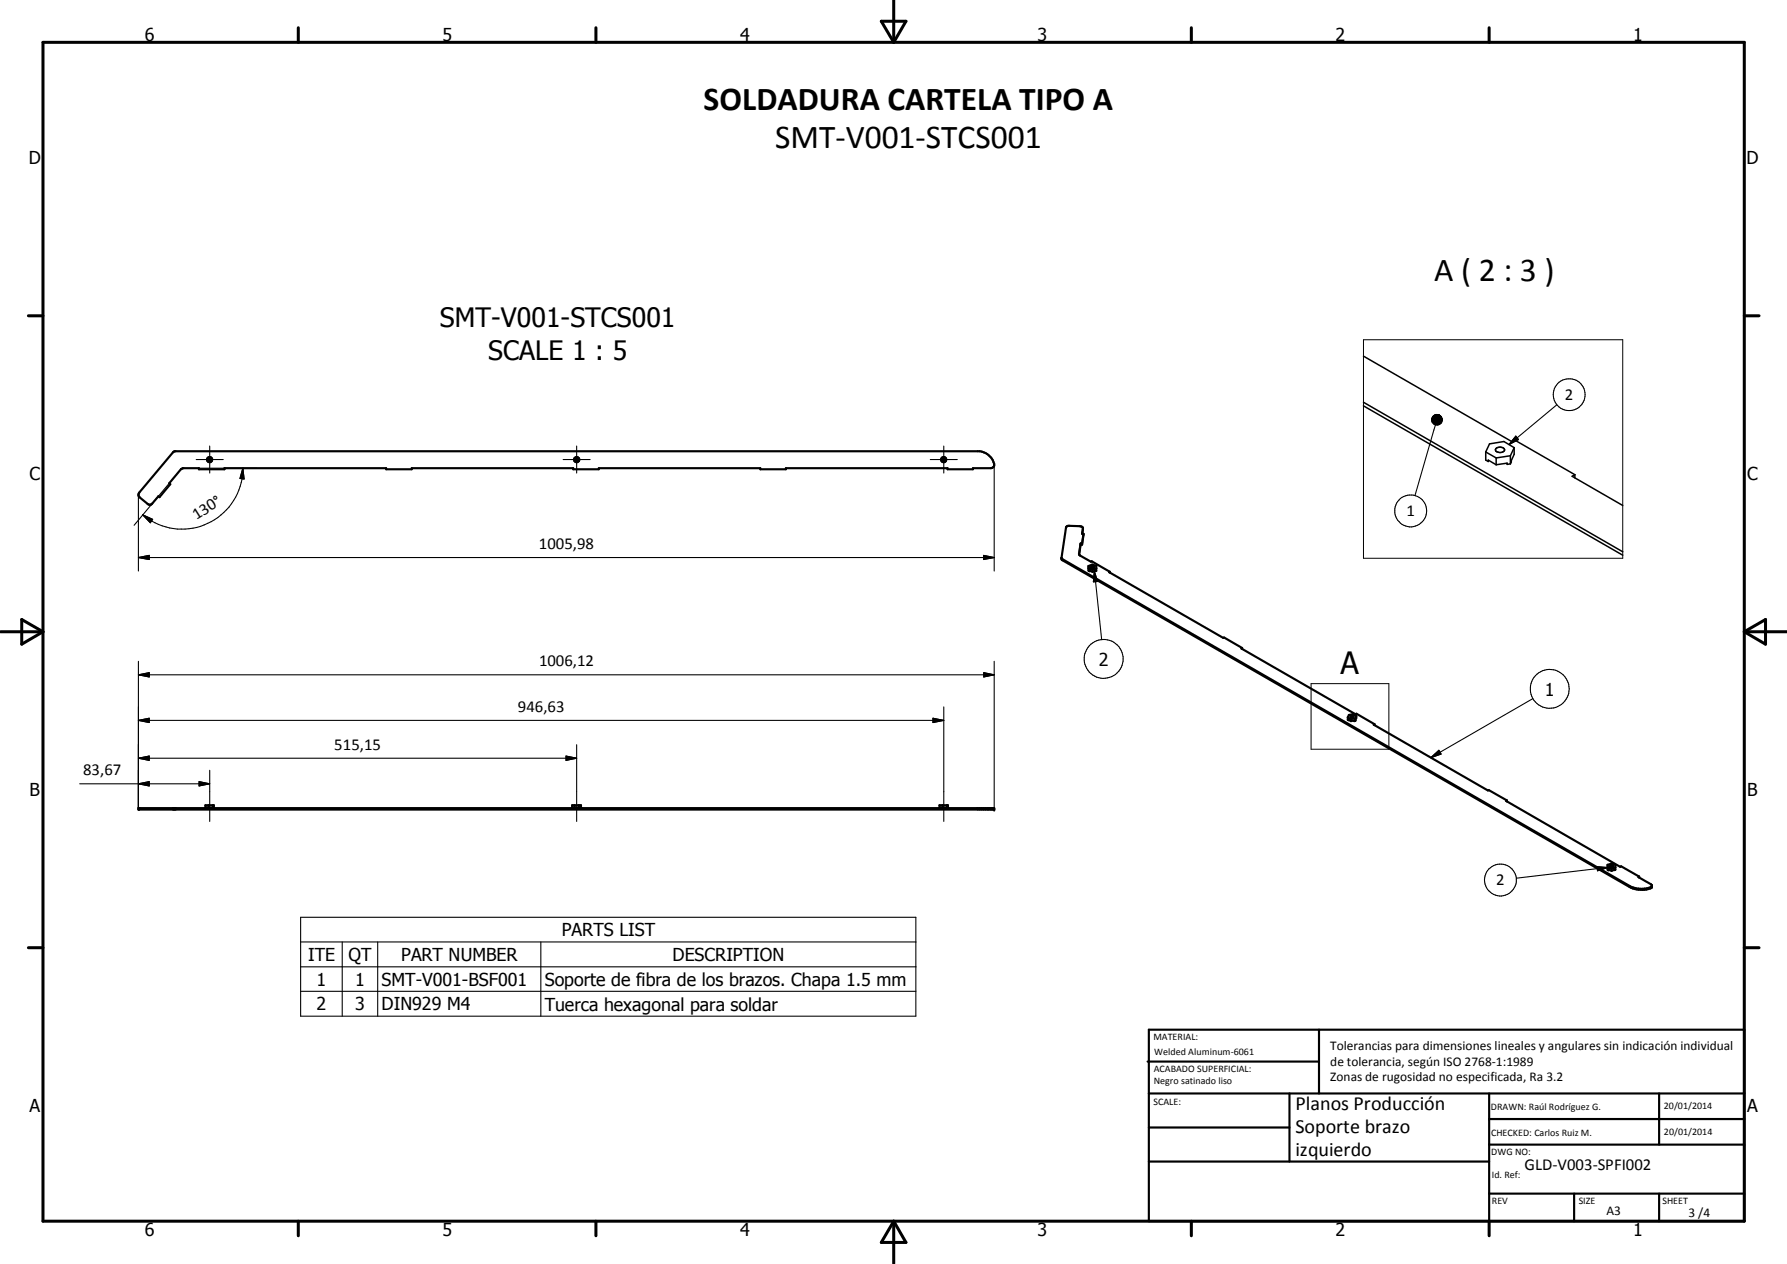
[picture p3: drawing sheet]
<svg xmlns="http://www.w3.org/2000/svg" width="420mm" height="297mm" viewBox="0 0 420 297" stroke-linecap="round" stroke-linejoin="round" font-family="sans-serif">
<g fill="none" stroke="#000" stroke-width=".51">
<path d="M40.7 106.3l.4-.3h189.3a3.9 3.9 0 0 1 3.4 3.4l-.3 .4-.5 .2h-4.2v.3h-6v-.3h-38v.3h-6v-.3h-38v.3h-6v-.3h-38v.3h-6v-.3h-38v.3h-6v-.3h-3.8l-.5 .3-2.7 3.3 .2 .2-2.5 3-.3-.2-1.6 1.9h-.7l-2.1-1.6a.77 .77 0 0 1 0-1.2zM49 107.9a.34 .34 0 0 1 .5-.2 .34 .34 0 0 1 0 .6 .34 .34 0 0 1-.5-.1zM221.6 107.9a.34 .34 0 0 1 .5-.2 .34 .34 0 0 1 0 .6 .34 .34 0 0 1-.5-.1zM249.6 131.1l133.5 77.1a6.1 6.1 0 0 0 5.2 .2l.1-.1M254.1 127.7l-.4 2.5 .1 .3 2.7 1.5 .2-.1 4.2 2.5M254.1 128l-.4 2.3M254.1 128h.3M254.1 127.7l.3 .1M254.1 127.7v.3M254.4 127.8v.2M254.5 125.4l.1-1.4-.3-.3-3.2-.1-.4 .2-1.1 7.3 .1 .5 133.4 76.8a6.1 6.1 0 0 0 5.3 .1v-.5l-.2-.2-3-1.7 .2-.1M254.6 124.2l-.2 1.2h.4"/>
<path d="M254.8 125.4l-.4 2.6M254.8 125.4l-.4 2.4M255.9 133l.9-.3 1 .3v1.2l-.9 .2M255.9 133l.1 .9M255.9 133l.1 .6M256 133.6v.6l.9 .2M256 133.6l.9 .3M256.6 133.2l.4-.1 .2 .2a.33 .33 0 0 1-.3 .2 .33 .33 0 0 1-.3-.3zM256.9 133.9v.5M257.8 133.6l-.9 .3M260.9 134.4l-.1 .1 26.8 15.4 .2-.1 4.2 2.5M260.9 134.4v.2"/>
<path d="M292 152.3l-.1 .1 26.8 15.5 .2-.2 4.3 2.5M292 152.3v.2M316.9 168.6v.6l.7 .3M316.9 168.6l.7 .4M317.6 168.3l.4-.1 .2 .2-.3 .2-.3-.1zM317.6 169v.5M318.6 168.8v.6M318.6 169.4l-1 .1M318.6 168.8l-1 .2M318.7 169.3l-.1 .1M318.9 168.3l-.2 .9M318.9 168.3l-.7-.5-1.1 .2-.2 .6"/>
<path d="M318.9 168.3l-.3 .5M323.2 170.2l-.2 .1 26.8 15.5 .2-.1 4.3 2.4M323.2 170.2v.2M32.5 189.9h201.3v.3h-201.3zM48.5 189.8v.1M48.7 189.8v.1M48.9 189.9v-.1h-.6v-.6h2v.7M49.1 189.2v.7M49.9 189.8v.1M50.1 189.2v.6M50.1 189.8v.1M50.2 189.8h-.9v.1"/>
<path d="M134.9 189.9v-.1h-.4v-.6h2.1v.7M135.1 189.2v.7M135.3 189.9v-.1h1.2v.1M136.1 189.2v.6M136.2 189.8v.1M221.1 189.8v.1M221.3 189.8v.1M221.4 189.9v-.1h-.5v-.6h2v.7M221.6 189.2v.7M221.9 189.9v-.1h.9v.1M222.5 189.8v.1M222.7 189.2v.6"/>
<path d="M222.7 189.8v.1M354.3 188.1l-.2 .1 26.8 15.5 .3-.1 4.2 2.4M354.3 188.1v.2M378 203.2l.9-.3 .9 .3v1.2l-.9 .2M378 203.2v1M378 203.2v.7M378 203.9v.6h.2v-.1l.7 .2M378 203.9l.9 .2M378.6 203.5l.4-.1 .3 .1-.4 .3zM378.9 204.1v.5M379.8 203.8l-.9 .3M385.4 206v.2"/>
<path d="M269.8 249.5h40.3M270.1 242h140v45h-140zM270.1 257h140M303.2 257v16M310.1 242v15M350.1 257v30M390.1 257v12M270.1 265h33.1M270.1 273h80M350.1 269h60M350.1 263h60M350.1 280.5h60"/>
<path d="M370.1 280.5v6.5M390.1 280.5v6.5"/>
<circle cx="49.3" cy="108" r=".6"/>
<circle cx="135.6" cy="108" r=".61"/>
<circle cx="135.6" cy="108" r=".33"/>
<circle cx="221.9" cy="108" r=".6"/>
</g>
<g fill="#000">
<circle cx="233.8" cy="189.9" r=".25"/>
<circle cx="233.8" cy="190.2" r=".25"/>
</g>
<g fill="none" stroke="#000" stroke-width=".35">
<path d="M320.6 95.4l60.9 35.1M320.6 94.5l60.9 35.2M320.6 83.7l34.9 20.1 .6-.4 14.2 8.1M349.3 106.2v1.9l.6 .4v-.4l1.9 1.1M349.3 106.2l2.5 1.4M351.7 105.5a1.18 1.18 0 0 1 2 .4 1.32 1.32 0 0 1-2.1-.2zM351.8 107.6v1.6M355.1 109l-.7 .1v-.3l-2.6 .4M355.1 107.1v1.9M355.1 107.1l-3.3 .5M356 105.2v1.6l-.9 2.2M356 105.2l-2.4-1.4-3.4 .5-.9 1.9"/>
<path d="M356 105.2l-.9 1.9M370.3 111.5l-.7 .4 11.9 6.9M370.3 111.5v.8M249.8 131.4v.3M253.7 130.2v.1M254.6 124.2v.2M383.1 208.2v.2M388 208.5v.3"/>
</g>
<g fill="none" stroke="#000" stroke-width=".71">
<path d="M10.1 9.9h400v277.1h-400zM70.1 6.5v3.4M140.1 6.5v3.4M207.2 5h5.8l-2.9 4.9zM210.1 0v9.9M280.1 6.5v3.4M350.1 6.5v3.4M6.7 74.2h3.4M410.1 74.2h3.5M.1 148.5h10M5.1 145.6l5 2.9-5 2.9zM410.1 148.5h10"/>
<path d="M410.1 148.5l5-2.9v5.8zM6.7 222.7h3.4M410.1 222.7h3.5M70.1 287v3.4M140.1 287v3.4M210.1 287v10M210.1 287l2.9 5h-5.8zM280.1 287v3.4M350.1 287v3.4"/>
</g>
<g fill="none" stroke="#000" stroke-width=".25">
<path d="M336.6 98.5l1.6-1-1.6 1.3zM336.6 98.8l1.6-1.3-1.5 1.6zM336.7 98.3l1.5-.8-1.6 1zM336.8 98l1.4-.5-1.5 .8zM337 97.8l1.2-.3zM337 97.8l1.2-.3-1.4 .5zM337.2 97.6l1-.1zM337.4 97.5h.8zM337.5 99.9l-4.8 16.6M337.6 97.4l.6 .1zM338.2 97.5l-1.4 1.8-.1-.2zM338.2 97.5l-1.2 2-.2-.2z"/>
<path d="M338.2 97.5l-1.1 2.2-.1-.2zM338.2 97.5l-.8 2.3-.3-.1zM338.2 97.5l-.6 2.4-.2-.1zM338.2 97.5l-.3 2.4h-.3zM338.2 97.5l-.1 2.4h-.2zM338.2 97.5l.2 2.3-.3 .1zM338.2 97.5l.5 2.1-.3 .2zM338.2 97.5l.7 1.9-.2 .2zM338.2 97.5l.8 1.7-.1 .2zM338.2 97.5l.9 1.4-.1 .3zM338.2 97.5l.9 1.2v.2zM338.2 97.5l.9 .9v.3z"/>
<path d="M338.2 97.5l.9 .9zM338.2 97.5l.8 .7zM338.2 97.5l.7 .4zM338.2 97.5l.5 .2zM338.2 97.5l.2 .1zM338.3 97.5v2.4M366 95.1l-11.2 9.4M32.5 116.3v17.9M39.8 113.6l-8.3 9.8M46.1 108h6.4M46.8 110h2.4M49.3 104.8v6.4"/>
<path d="M49.4 110h10.9M57.1 110l.3 2.6-1-.2zM57.1 110a14.3 14.3 0 0 1-10.8 14 14.3 14.3 0 0 1-12.7-3M132.4 108h6.4M135.6 104.8v6.4M218.7 108h6.4M221.9 104.8v6.4M233.8 109v25.2M356.4 102.5l.6 .8-2.2 1.2zM32.5 131l2.6-.5v1zM32.5 131h201.3M33.6 121l2.3 1-.6 .9z"/>
<path d="M231.3 130.5l2.5 .5-2.5 .5zM257.3 134.2l.8 2.5h-1zM257.3 134.2l1.7 16.1M32.5 158.6l2.6-.5v1zM32.5 155.4v34.5M32.5 158.6h201.3M231.3 158.1l2.5 .5-2.5 .5zM233.8 155.4v34.5M32.5 169.3l2.6-.5v1zM32.5 178.2l2.6-.5v1zM32.5 169.3h189.4M32.5 178.2h103.1"/>
<path d="M133.1 177.7l2.5 .5-2.5 .5zM135.6 175v18M219.4 168.8l2.5 .5-2.5 .5zM221.9 166.1v26.9M336.4 178.1l1.9-1.8 .5 .9zM360.4 164.2l-24 13.9M18.7 184.2h30.6M32.5 184.2l2.6-.5v1zM46.8 183.7l2.5 .5-2.5 .5zM49.3 181v12M70.7 215.6h144.6v23.2h-144.6zM375.5 203.7l2.5 .2-2.4 .7z"/>
<path d="M378 203.9l-21.5 2.5M70.7 221.4h144.6M70.7 227.2h144.6M70.7 233h144.6M80.5 221.4v17.4M88.8 221.4v17.4M127.2 221.4v17.4"/>
<circle cx="368.9" cy="92.7" r="3.8"/>
<circle cx="331.7" cy="120" r="3.8"/>
<circle cx="259.5" cy="154.8" r="4.6"/>
<circle cx="364.3" cy="161.9" r="4.6"/>
<circle cx="352.8" cy="206.8" r="3.8"/>
</g>
<path d="M320.6 79.8h60.9v51.4h-60.9zM308.3 160.7h18.2v15.4h-18.2z" fill="none" stroke="#000" stroke-width=".24"/>
<g fill="#000">
<path d="M337.6 97.4l.6 .1zM337.4 97.5h.8zM337.2 97.6l1-.1zM337 97.8l1.2-.3zM337 97.8l1.2-.3-1.4 .5zM336.8 98l1.4-.5-1.5 .8zM336.7 98.3l1.5-.8-1.6 1zM336.6 98.5l1.6-1-1.6 1.3zM336.6 98.8l1.6-1.3-1.5 1.6zM338.2 97.5l-1.4 1.8-.1-.2zM338.2 97.5l-1.2 2-.2-.2zM338.2 97.5l-1.1 2.2-.1-.2z"/>
<path d="M338.2 97.5l-.8 2.3-.3-.1zM338.2 97.5l-.6 2.4-.2-.1zM338.2 97.5l-.3 2.4h-.3zM338.2 97.5l.5 2.1-.3 .2zM338.2 97.5l.7 1.9-.2 .2zM338.2 97.5l.8 1.7-.1 .2zM338.2 97.5l.9 1.4-.1 .3zM338.2 97.5l.9 1.2v.2zM338.2 97.5l.9 .9v.3zM338.2 97.5l.9 .9zM338.2 97.5l.8 .7zM338.2 97.5l.7 .4z"/>
<path d="M338.2 97.5l.5 .2zM338.2 97.5l.2 .1zM57.1 110l.3 2.6-1-.2zM356.4 102.5l.6 .8-2.2 1.2zM32.5 131l2.6-.5v1zM33.6 121l2.3 1-.6 .9zM231.3 130.5l2.5 .5-2.5 .5zM257.3 134.2l.8 2.5h-1zM32.5 158.6l2.6-.5v1zM231.3 158.1l2.5 .5-2.5 .5zM32.5 169.3l2.6-.5v1zM32.5 178.2l2.6-.5v1z"/>
<path d="M133.1 177.7l2.5 .5-2.5 .5zM219.4 168.8l2.5 .5-2.5 .5zM336.4 178.1l1.9-1.8 .5 .9zM32.5 184.2l2.6-.5v1zM46.8 183.7l2.5 .5-2.5 .5zM375.5 203.7l2.5 .2-2.4 .7z"/>
</g>
<path d="M338 97.5v2.4" fill="none" stroke="#000" stroke-width=".3"/>
<g font-size="7.9">
<text x="165.4" y="25.7">SOLDADURA CARTELA TIPO A</text>
<text x="182.2" y="34.8">SMT-V001-STCS001</text>
<text x="337.2" y="66">A ( 2 : 3 )</text>
</g>
<text font-size="7.2" x="315.2" y="158.3">A</text>
<g font-size="6.3">
<text x="103.5" y="77">SMT-V001-STCS001</text>
<text x="114.8" y="84.5">SCALE 1 : 5</text>
</g>
<g font-size="4.7">
<text x="304.6" y="260.8">Planos Producción</text>
<text x="304.6" y="266.2">Soporte brazo</text>
<text x="304.6" y="271.6">izquierdo</text>
</g>
<g font-size="4.2">
<text x="34" y="9.6">6</text>
<text x="104" y="9.6">5</text>
<text x="174" y="9.6">4</text>
<text x="244" y="9.6">3</text>
<text x="314" y="9.6">2</text>
<text x="384" y="9.6">1</text>
<text x="6.8" y="38.7">D</text>
<text x="410.6" y="38.7">D</text>
<text x="7" y="112.9">C</text>
<text x="410.8" y="112.9">C</text>
<text x="258.3" y="156.4">2</text>
<text x="363.2" y="163.4">1</text>
<text x="7" y="187.1">B</text>
<text x="410.8" y="187.1">B</text>
<text x="132.1" y="220">PARTS LIST</text>
<text x="72.4" y="225.8">ITE</text>
<text x="81.9" y="225.8">QT</text>
<text x="94.3" y="225.8">PART NUMBER</text>
<text x="158.1" y="225.8">DESCRIPTION</text>
<text x="74.5" y="231.6">1</text>
<text x="83.5" y="231.6">1</text>
<text x="89.7" y="231.6">SMT-V001-BSF001</text>
<text x="128.1" y="231.7">Soporte de fibra de los brazos. Chapa 1.5 mm</text>
<text x="74.5" y="237.4">2</text>
<text x="83.5" y="237.4">3</text>
<text x="89.7" y="237.4">DIN929 M4</text>
<text x="128.1" y="237.5">Tuerca hexagonal para soldar</text>
<text x="7" y="261.4">A</text>
<text x="410.8" y="261.4">A</text>
<text x="34" y="290.4">6</text>
<text x="104" y="290.4">5</text>
<text x="174" y="290.4">4</text>
<text x="244" y="290.4">3</text>
<text x="314" y="290.4">2</text>
<text x="384" y="290.4">1</text>
</g>
<g font-size="3.9">
<text x="368" y="94">2</text>
<text x="46.2" y="122.2" transform="rotate(-32 46.2 122.2)">130°</text>
<text x="330.7" y="121.3">1</text>
<text x="126.7" y="128.9">1005,98</text>
<text x="126.7" y="156.5">1006,12</text>
<text x="121.8" y="167.3">946,63</text>
<text x="78.6" y="176.1">515,15</text>
<text x="19.5" y="182.1">83,67</text>
<text x="351.8" y="208.1">2</text>
<text x="358.5" y="275">GLD-V003-SPFI002</text>
</g>
<g font-size="3.1">
<text x="312.7" y="246.8">Tolerancias para dimensiones lineales y angulares sin indicación individual</text>
<text x="312.7" y="250.4">de tolerancia, según ISO 2768-1:1989</text>
<text x="312.7" y="254">Zonas de rugosidad no especificada, Ra 3.2</text>
<text x="377.7" y="285.6">A3</text>
<text x="397" y="285.9">3 /4</text>
</g>
<g font-size="2.4">
<text x="271.2" y="244.4">MATERIAL:</text>
<text x="271.3" y="252">ACABADO SUPERFICIAL:</text>
<text x="271.4" y="247.9">Welded Aluminum-6061</text>
<text x="271.3" y="254.6">Negro satinado liso</text>
<text x="271.2" y="259.7">SCALE:</text>
<text x="350.6" y="260.8">DRAWN: Raúl Rodríguez G.</text>
<text x="391.2" y="260.6">20/01/2014</text>
<text x="350.6" y="267">CHECKED: Carlos Ruiz M.</text>
<text x="391.2" y="266.7">20/01/2014</text>
<text x="350.6" y="271.4">DWG NO:</text>
<text x="350.8" y="276.9">Id. Ref:</text>
<text x="350.8" y="282.8">REV</text>
<text x="371.2" y="282.9">SIZE</text>
<text x="390.9" y="282.9">SHEET</text>
</g>
</svg>
